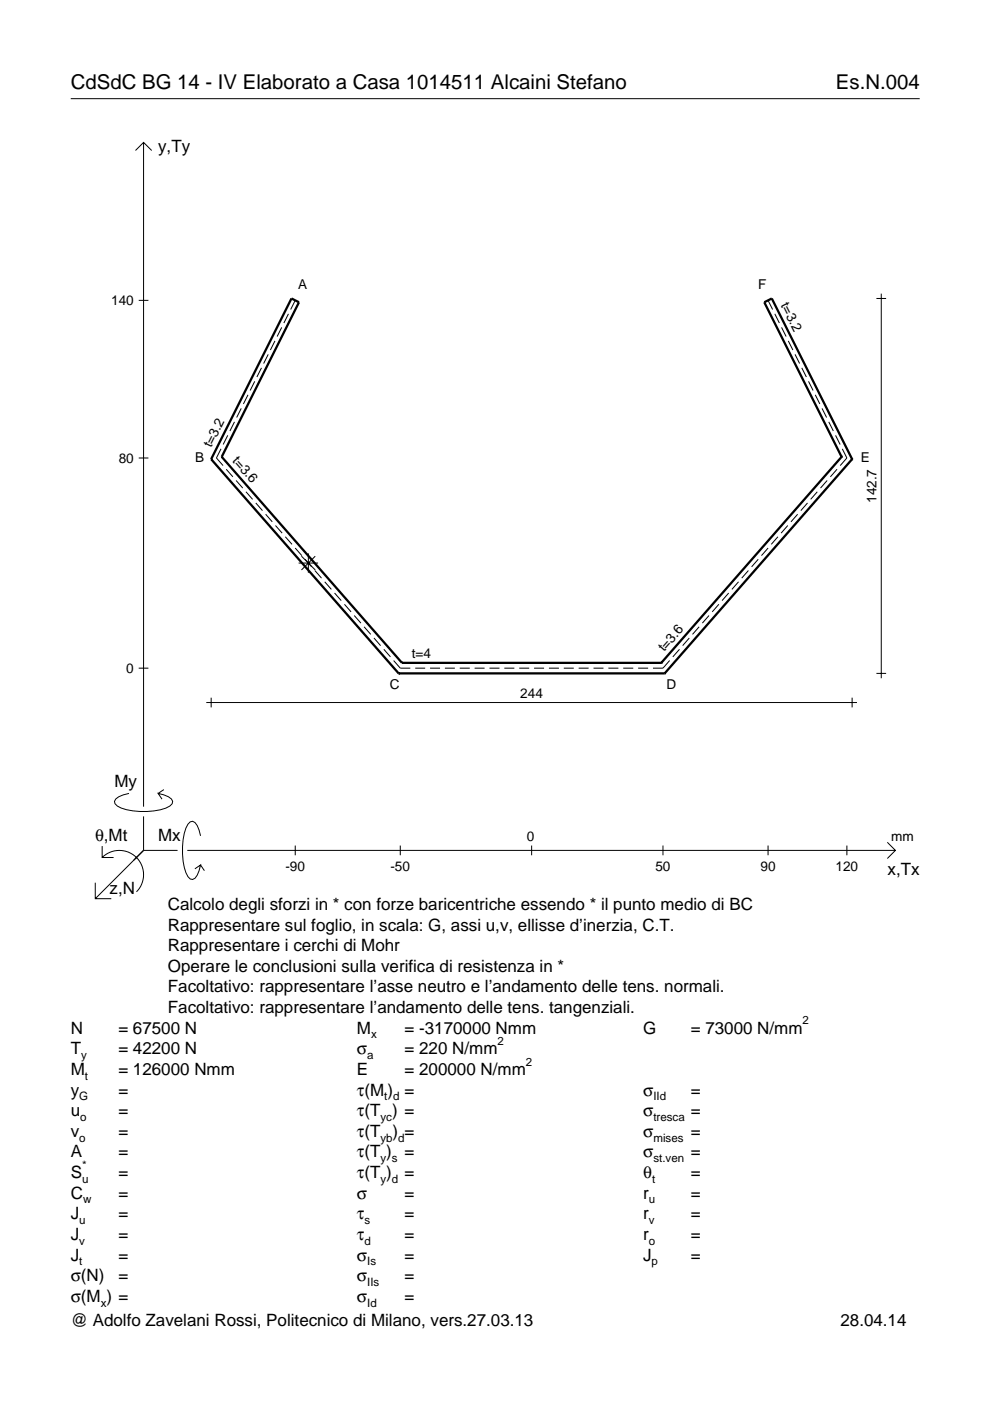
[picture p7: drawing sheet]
<svg xmlns="http://www.w3.org/2000/svg" width="210mm" height="297mm" viewBox="0 0 210 297" stroke-linecap="round" stroke-linejoin="round" font-family="sans-serif">
<g fill="none" stroke="#000" stroke-width=".21">
<path d="M15 20.9h180M28.7 31.9l1.7-1.7 1.8 1.7M30.4 30.2v140.8M29.4 63.7h2.1M55.4 78l-.9 1.9M56.9 75.1l-1 2M58.3 72.3l-1 1.9M59.7 69.4l-.9 2M61.2 66.5l-1 2M62.6 63.7l-1 1.9M162.8 63.7l1 1.9M164.3 66.5l.9 2"/>
<path d="M165.7 69.4l1 2M167.1 72.3l1 1.9M168.6 75.1l.9 2M170 78l1 1.9M185.8 63.3h2.1M186.8 62.3v81.5M29.4 97.1h2.1M46.9 95.2l-1 1.9 1.4 1.6M48 99.5l1.4 1.6M48.3 92.3l-1 1.9M49.7 89.4l-1 2M51.1 86.6l-.9 1.9"/>
<path d="M52.6 83.7l-1 2M54 80.9l-1 1.9M171.4 80.9l1 1.9M172.9 83.7l.9 2M174.3 86.6l1 1.9M175.7 89.4l1 2M177.2 92.3l.9 1.9M177.5 99.5l-1.4 1.6M178.6 95.2l1 1.9-1.5 1.6M50.1 101.9l1.4 1.6M52.1 104.3l1.5 1.6M54.2 106.6l1.4 1.7"/>
<path d="M56.3 109l1.4 1.6M58.4 111.4l1.4 1.6M60.5 113.8l1.4 1.6M62.6 116.2l1.4 1.6M63.3 119.4h4.1M63.9 117.9l2.9 2.9M64.7 118.6l1.4 1.6M65.4 117.3v4.1M66.8 117.9l-2.9 2.9M160.8 118.6l-1.4 1.6M162.9 116.2l-1.5 1.6M164.9 113.8l-1.4 1.6"/>
<path d="M167 111.4l-1.4 1.6M169.1 109l-1.4 1.6M171.2 106.6l-1.4 1.7M173.3 104.3l-1.4 1.6M175.4 101.9l-1.4 1.6M66.8 121l1.4 1.6M68.8 123.4l1.5 1.6M70.9 125.7l1.4 1.6M73 128.1l1.4 1.6M75.1 130.5l1.4 1.6M77.2 132.9l1.4 1.6M79.3 135.3l1.4 1.6"/>
<path d="M81.4 137.7l1.4 1.6M144.1 137.7l-1.4 1.6M146.1 135.3l-1.4 1.6M148.2 132.9l-1.4 1.6M150.3 130.5l-1.4 1.6M152.4 128.1l-1.4 1.6M154.5 125.7l-1.4 1.6M156.6 123.4l-1.4 1.6M158.7 121l-1.4 1.6M29.4 141.7h2.1M43.7 149h138M44.8 147.9v2.1"/>
<path d="M83.5 140.1l1.4 1.6h2.1M88 141.7h2.1M91.2 141.7h2.1M94.3 141.7h2.1M97.5 141.7h2.1M100.6 141.7h2.1M103.8 141.7h2.1M106.9 141.7h2.2M110.1 141.7h2.1M113.2 141.7h2.2M116.4 141.7h2.1M119.5 141.7h2.2"/>
<path d="M122.7 141.7h2.1M125.8 141.7h2.2M129 141.7h2.1M132.1 141.7h2.2M135.3 141.7h2.1M142 140.1l-1.4 1.6h-2.2M180.7 147.9v2.1M185.8 142.8h2.1M21.7 179.4v2.4h2.4M27.3 168.2a3.6 3.6 0 0 0-3 1.7l.1 .5a5.6 5.6 0 0 0 3.8 1.5 13.4 13.4 0 0 0 7.8-1l.5-.5 .1-.5a3.6 3.6 0 0 0-3.1-1.7l.8 1.2M30.4 173.1v7.2M34.7 167.4l-1.2 .8"/>
<path d="M42.5 177.2a3.6 3.6 0 0 0-1.7-3.1l-.5 .2a5.7 5.7 0 0 0-1.5 3.7 13.3 13.3 0 0 0 1 7.9l.5 .5 .5 .1a3.6 3.6 0 0 0 1.7-3.1l-1.2 .8M62.6 179.3v2M84.9 179.3v2M112.7 179.3v2M140.6 179.3v2M162.8 179.3v2M179.6 179.3v2M188.1 178.6l1.7 1.7-1.7 1.7M20.2 187.2v3.3h3.4M21.7 181.8a5.1 5.1 0 0 1 7.2 0 5.1 5.1 0 0 1 0 7.3M30.4 180.3l-10.2 10.2M30.4 180.3h7.2"/>
<path d="M39.7 180.3h150.1M42.5 183.4l.8 1.2"/>
</g>
<g fill="none" stroke="#000" stroke-width=".48">
<path d="M44.8 97.4h.1M44.8 97.4l39.7 45.4M47 96.9h.1M47 96.9l16.4-32.8-1.6-.8-17 34.1M47 96.9l38.2 43.6M178.4 96.9h.1M178.4 96.9l-38.2 43.6M178.4 96.9l-16.4-32.8 1.6-.8 17.1 34.1M180.7 97.4h.1M180.7 97.4l-39.8 45.4M84.5 142.8h.1M84.5 142.8h56.4"/>
<path d="M85.2 140.5h.1M85.2 140.5h55M140.2 140.5h.1M140.9 142.8h.1"/>
</g>
<g font-size="4.3">
<text x="15" y="18.9">CdSdC BG 14 - IV Elaborato a Casa 1014511 Alcaini Stefano</text>
<text x="177.2" y="18.9">Es.N.004</text>
</g>
<g font-size="3.6">
<text x="33.5" y="32.3">y,Ty</text>
<text x="24.3" y="166.9">My</text>
<text x="20.1" y="178.2">θ,Mt</text>
<text x="33.5" y="178.2">Mx</text>
<text x="188.2" y="185.5">x,Tx</text>
<text x="23.2" y="189.6">z,N</text>
<text x="35.6" y="192.9">Calcolo degli sforzi in * con forze baricentriche essendo * il punto medio di BC</text>
<text x="35.6" y="197.3">Rappresentare sul foglio, in scala: G, assi u,v, ellisse d’inerzia, C.T.</text>
<text x="35.6" y="201.7">Rappresentare i cerchi di Mohr</text>
<text x="35.6" y="206">Operare le conclusioni sulla verifica di resistenza in *</text>
<text x="35.6" y="210.4">Facoltativo: rappresentare l’asse neutro e l’andamento delle tens. normali.</text>
<text x="35.6" y="214.8">Facoltativo: rappresentare l’andamento delle tens. tangenziali.</text>
<text x="15" y="219.2">N</text>
<text x="25.1" y="219.2">= 67500 N</text>
<text x="75.7" y="219.2">M</text>
<text x="85.8" y="219.2">= -3170000 Nmm</text>
<text x="136.4" y="219.2">G</text>
<text x="146.5" y="219.2">= 73000 N/mm</text>
<text x="15" y="227.9">M</text>
<text x="15" y="223.5">T</text>
<text x="25.1" y="227.9">= 126000 Nmm</text>
<text x="25.1" y="223.5">= 42200 N</text>
<text x="75.7" y="223.5">σ</text>
<text x="75.7" y="227.9">E</text>
<text x="85.8" y="223.5">= 220 N/mm</text>
<text x="85.8" y="227.9">= 200000 N/mm</text>
<text x="15" y="232.3">y</text>
<text x="25.1" y="232.3">=</text>
<text x="75.7" y="232.3">τ(M ) =</text>
<text x="136.4" y="232.3">σ</text>
<text x="146.5" y="232.3">=</text>
<text x="15" y="236.7">u</text>
<text x="25.1" y="236.7">=</text>
<text x="75.7" y="236.7">τ(T ) =</text>
<text x="136.4" y="236.7">σ</text>
<text x="146.5" y="236.7">=</text>
<text x="15" y="245.4">A</text>
<text x="15" y="241">v</text>
<text x="25.1" y="241">=</text>
<text x="25.1" y="245.4">=</text>
<text x="75.7" y="241">τ(T</text>
<text x="75.7" y="245.4">τ(T )</text>
<text x="83.3" y="241">) =</text>
<text x="85.8" y="245.4">=</text>
<text x="136.4" y="241">σ</text>
<text x="136.4" y="245.4">σ</text>
<text x="146.5" y="241">=</text>
<text x="146.5" y="245.4">=</text>
<text x="15" y="249.8">S</text>
<text x="25.1" y="249.8">=</text>
<text x="75.7" y="249.8">τ(T )</text>
<text x="85.8" y="249.8">=</text>
<text x="136.4" y="249.8">θ</text>
<text x="146.5" y="249.8">=</text>
<text x="15" y="254.2">C</text>
<text x="25.1" y="254.2">=</text>
<text x="75.7" y="254.2">σ</text>
<text x="85.8" y="254.2">=</text>
<text x="136.4" y="254.2">r</text>
<text x="146.5" y="254.2">=</text>
<text x="15" y="262.9">J</text>
<text x="15" y="258.5">J</text>
<text x="25.1" y="262.9">=</text>
<text x="25.1" y="258.5">=</text>
<text x="75.7" y="258.5">τ</text>
<text x="75.7" y="262.9">τ</text>
<text x="85.8" y="262.9">=</text>
<text x="85.8" y="258.5">=</text>
<text x="136.4" y="262.9">r</text>
<text x="136.4" y="258.5">r</text>
<text x="146.5" y="262.9">=</text>
<text x="146.5" y="258.5">=</text>
<text x="15" y="267.3">J</text>
<text x="25.1" y="267.3">=</text>
<text x="75.7" y="267.3">σ</text>
<text x="85.8" y="267.3">=</text>
<text x="136.4" y="267.3">J</text>
<text x="146.5" y="267.3">=</text>
<text x="15" y="271.7">σ(N)</text>
<text x="25.1" y="271.7">=</text>
<text x="75.7" y="271.7">σ</text>
<text x="85.8" y="271.7">=</text>
<text x="15" y="276">σ(M ) =</text>
<text x="15" y="281.2">@ Adolfo Zavelani Rossi, Politecnico di Milano, vers.27.03.13</text>
<text x="75.7" y="276">σ</text>
<text x="85.8" y="276">=</text>
<text x="178.2" y="281.2">28.04.14</text>
</g>
<g font-size="2.9">
<text x="23.6" y="64.7">140</text>
<text x="63.2" y="61.3">A</text>
<text x="160.7" y="61.3">F</text>
<text x="165.5" y="64.7" transform="rotate(63 165.5 64.7)">t=3.2</text>
<text x="44.8" y="95" transform="rotate(-63 44.8 95)">t=3.2</text>
<text x="25.2" y="98.1">80</text>
<text x="41.4" y="98">B</text>
<text x="49.1" y="97.7" transform="rotate(49 49.1 97.7)">t=3.6</text>
<text x="182.5" y="98">E</text>
<text x="185.8" y="106.6" transform="rotate(-90 185.8 106.6)">142.7</text>
<text x="26.8" y="142.7">0</text>
<text x="87.3" y="139.5">t=4</text>
<text x="140.8" y="138.3" transform="rotate(-49 140.8 138.3)">t=3.6</text>
<text x="82.6" y="146.2">C</text>
<text x="110.3" y="147.9">244</text>
<text x="141.3" y="146.2">D</text>
<text x="111.7" y="178.2">0</text>
<text x="189" y="178.2">mm</text>
<text x="60.5" y="184.7">-90</text>
<text x="82.8" y="184.7">-50</text>
<text x="139" y="184.7">50</text>
<text x="161.2" y="184.7">90</text>
<text x="177.2" y="184.7">120</text>
</g>
<g font-size="2.4">
<text x="78.7" y="220.2">x</text>
<text x="105.5" y="221.5">2</text>
<text x="170.2" y="217.2">2</text>
<text x="17.2" y="224.5">y</text>
<text x="77.9" y="224.5">a</text>
<text x="111.5" y="225.9">2</text>
<text x="16.8" y="233.3">G</text>
<text x="18" y="228.9">t</text>
<text x="81.5" y="233.3">t d</text>
<text x="138.5" y="233.3">IId</text>
<text x="17" y="237.7">o</text>
<text x="80.7" y="237.7">yc</text>
<text x="138.5" y="237.7">tresca</text>
<text x="16.8" y="242">o</text>
<text x="80.7" y="242">yb d</text>
<text x="138.5" y="242">mises</text>
<text x="17.4" y="250.8">u</text>
<text x="17.4" y="247.8">*</text>
<text x="80.7" y="250.8">y d</text>
<text x="80.7" y="246.4">y s</text>
<text x="138.2" y="250.8">t</text>
<text x="138.5" y="246.4">st.ven</text>
<text x="17.6" y="255.2">w</text>
<text x="137.6" y="255.2">u</text>
<text x="16.8" y="263.9">v</text>
<text x="16.8" y="259.5">u</text>
<text x="77.3" y="259.5">s</text>
<text x="77.3" y="263.9">d</text>
<text x="137.6" y="263.9">o</text>
<text x="137.6" y="259.5">v</text>
<text x="16.8" y="268.3">t</text>
<text x="77.9" y="268.3">Is</text>
<text x="138.2" y="268.3">p</text>
<text x="77.9" y="272.7">IIs</text>
<text x="21.4" y="277">x</text>
<text x="77.9" y="277">Id</text>
</g>
</svg>
